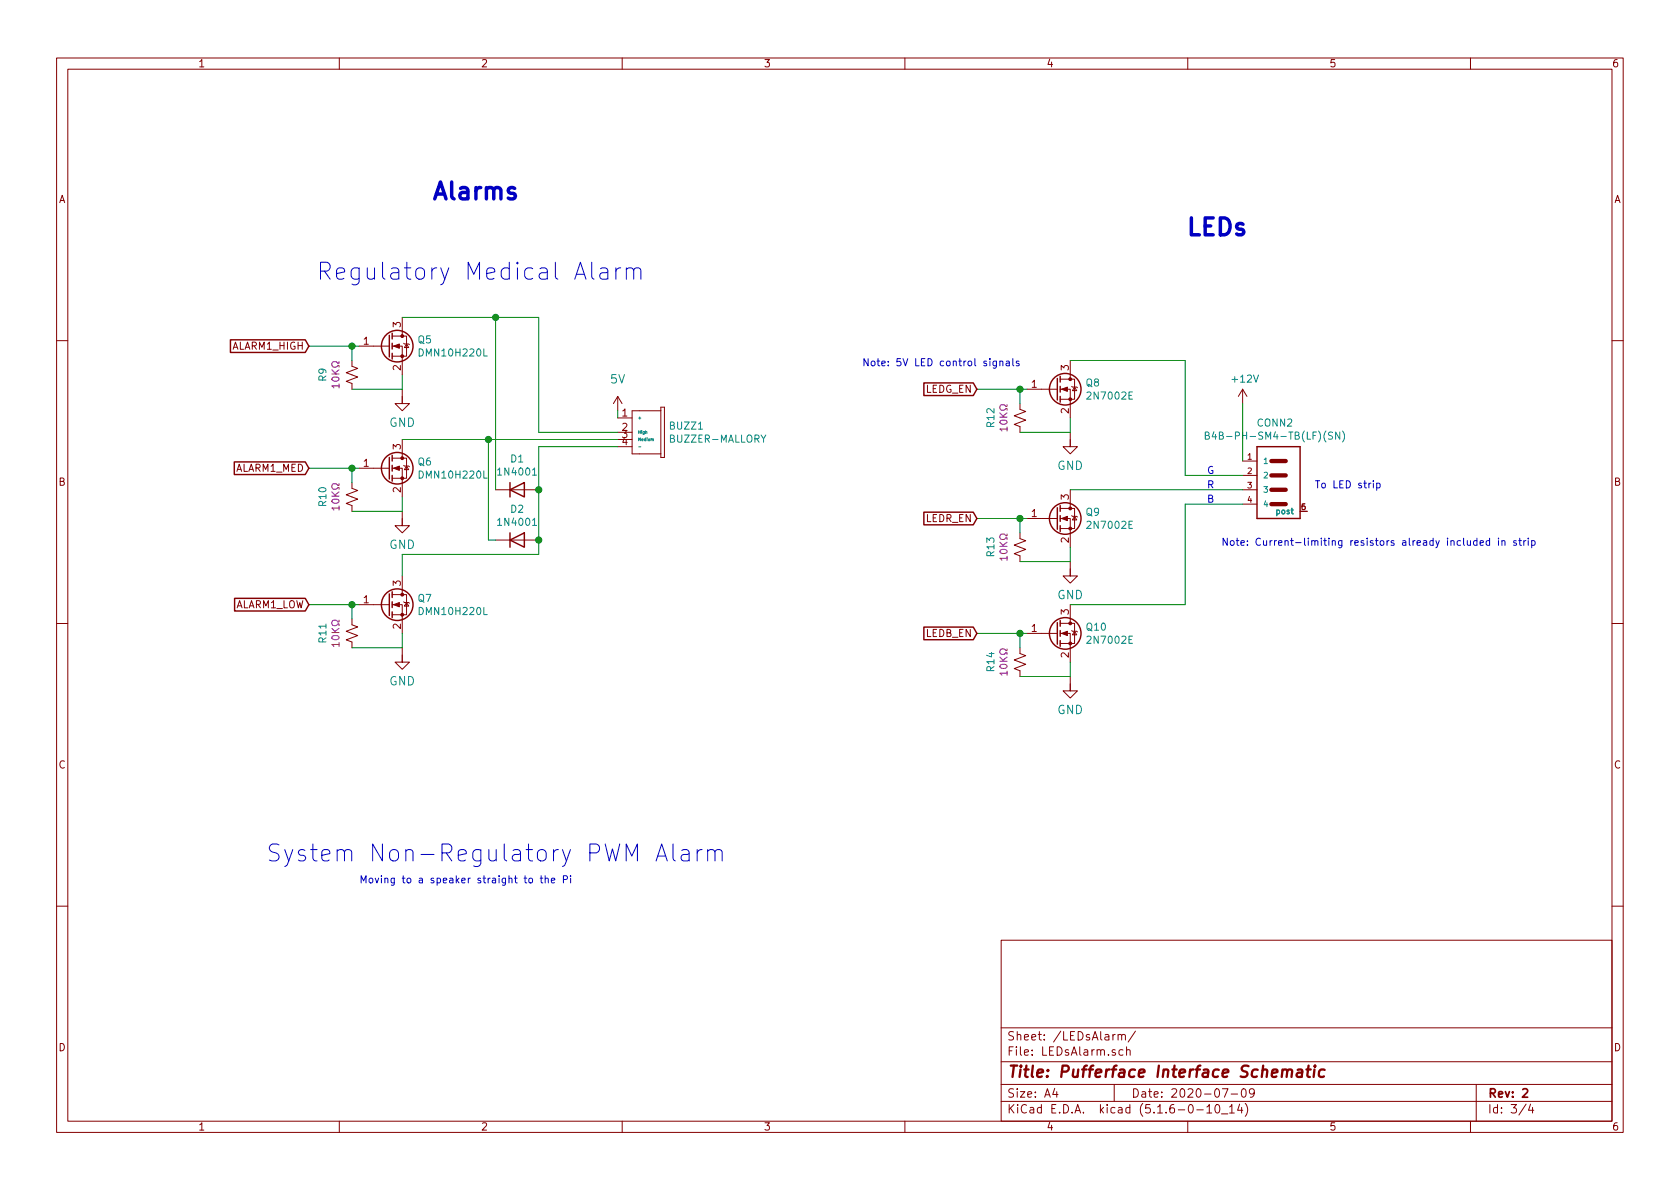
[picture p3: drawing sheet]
EESchema Schematic File Version 4
EELAYER 30 0
EELAYER END
$Descr A4 11693 8268
encoding utf-8
Sheet 3 4
Title "Pufferface Interface Schematic"
Date "2020-07-09"
Rev "2"
Comp ""
Comment1 ""
Comment2 ""
Comment3 ""
Comment4 ""
$EndDescr
Wire Wire Line
	4300 2850 4300 2900
$Comp
L Pufferfish:5V #SUPPLY08
U 1 1
P 4300 2850
F 0 "#SUPPLY08" H 4300 2850 50  0001 C CNN
F 1 "5V" H 4300 3072 59  0000 C CNN
F 2 "" H 4300 2850 50  0001 C CNN
F 3 "" H 4300 2850 50  0001 C CNN
	1    4300 2850
	1    0    0    -1  
$EndComp
Wire Wire Line
	4300 3100 3750 3100
Text GLabel 2150 3250 0    50   Input ~ 0
ALARM1_MED
Connection ~ 2450 3250
Wire Wire Line
	2450 3250 2500 3250
Wire Wire Line
	2150 3250 2450 3250
$Comp
L Pufferfish:GND #GND?
U 1 1
P 2800 3650
AR Path="/5EE93EE8" Ref="#GND?"  Part="1" 
AR Path="/5EE41C08/5EE93EE8" Ref="#GND?"  Part="1" 
AR Path="/5F073FE9/5EE93EE8" Ref="#GND06"  Part="1" 
F 0 "#GND06" H 2800 3650 50  0001 C CNN
F 1 "GND" H 2800 3520 59  0000 C CNN
F 2 "" H 2800 3650 50  0001 C CNN
F 3 "" H 2800 3650 50  0001 C CNN
	1    2800 3650
	1    0    0    -1  
$EndComp
$Comp
L Pufferfish:RES_SMD_0805 R?
U 1 1
P 2450 3450
AR Path="/5EE93EF5" Ref="R?"  Part="1" 
AR Path="/5EE41C08/5EE93EF5" Ref="R?"  Part="1" 
AR Path="/5F073FE9/5EE93EF5" Ref="R10"  Part="1" 
F 0 "R10" V 2245 3450 50  0000 C CNN
F 1 "RES_SMD_0805" H 2530 3260 50  0001 L CNN
F 2 "Pufferfish:RES_SMD_0805" H 2650 3050 50  0001 C CNN
F 3 "~" H 2450 3450 50  0001 C CNN
F 4 "?%" H 2600 3350 50  0001 C CNN "Tolerance"
F 5 "10KΩ" V 2336 3450 50  0000 C CNN "Resistance"
	1    2450 3450
	1    0    0    -1  
$EndComp
Wire Wire Line
	2450 3550 2800 3550
Wire Wire Line
	2450 3250 2450 3350
Wire Wire Line
	2450 4200 2450 4300
Wire Wire Line
	2450 4500 2800 4500
$Comp
L Pufferfish:RES_SMD_0805 R?
U 1 1
P 2450 4400
AR Path="/5EE5B711" Ref="R?"  Part="1" 
AR Path="/5EE41C08/5EE5B711" Ref="R?"  Part="1" 
AR Path="/5F073FE9/5EE5B711" Ref="R11"  Part="1" 
F 0 "R11" V 2245 4400 50  0000 C CNN
F 1 "RES_SMD_0805" H 2530 4210 50  0001 L CNN
F 2 "Pufferfish:RES_SMD_0805" H 2650 4000 50  0001 C CNN
F 3 "~" H 2450 4400 50  0001 C CNN
F 4 "?%" H 2600 4300 50  0001 C CNN "Tolerance"
F 5 "10KΩ" V 2336 4400 50  0000 C CNN "Resistance"
	1    2450 4400
	1    0    0    -1  
$EndComp
$Comp
L Pufferfish:GND #GND?
U 1 1
P 2800 4600
AR Path="/5EE5B705" Ref="#GND?"  Part="1" 
AR Path="/5EE41C08/5EE5B705" Ref="#GND?"  Part="1" 
AR Path="/5F073FE9/5EE5B705" Ref="#GND07"  Part="1" 
F 0 "#GND07" H 2800 4600 50  0001 C CNN
F 1 "GND" H 2800 4470 59  0000 C CNN
F 2 "" H 2800 4600 50  0001 C CNN
F 3 "" H 2800 4600 50  0001 C CNN
	1    2800 4600
	1    0    0    -1  
$EndComp
Wire Wire Line
	2150 4200 2450 4200
Wire Wire Line
	2450 4200 2500 4200
Connection ~ 2450 4200
Text GLabel 2150 4200 0    50   Input ~ 0
ALARM1_LOW
Wire Wire Line
	2800 3850 2800 4000
Text GLabel 2150 2400 0    50   Input ~ 0
ALARM1_HIGH
Connection ~ 2450 2400
Wire Wire Line
	2450 2400 2500 2400
Wire Wire Line
	2150 2400 2450 2400
$Comp
L Pufferfish:GND #GND?
U 1 1
P 2800 2800
AR Path="/5EEAC69F" Ref="#GND?"  Part="1" 
AR Path="/5EE41C08/5EEAC69F" Ref="#GND?"  Part="1" 
AR Path="/5F073FE9/5EEAC69F" Ref="#GND05"  Part="1" 
F 0 "#GND05" H 2800 2800 50  0001 C CNN
F 1 "GND" H 2800 2670 59  0000 C CNN
F 2 "" H 2800 2800 50  0001 C CNN
F 3 "" H 2800 2800 50  0001 C CNN
	1    2800 2800
	1    0    0    -1  
$EndComp
$Comp
L Pufferfish:RES_SMD_0805 R?
U 1 1
P 2450 2600
AR Path="/5EEAC6AC" Ref="R?"  Part="1" 
AR Path="/5EE41C08/5EEAC6AC" Ref="R?"  Part="1" 
AR Path="/5F073FE9/5EEAC6AC" Ref="R9"  Part="1" 
F 0 "R9" V 2245 2600 50  0000 C CNN
F 1 "RES_SMD_0805" H 2530 2410 50  0001 L CNN
F 2 "Pufferfish:RES_SMD_0805" H 2650 2200 50  0001 C CNN
F 3 "~" H 2450 2600 50  0001 C CNN
F 4 "?%" H 2600 2500 50  0001 C CNN "Tolerance"
F 5 "10KΩ" V 2336 2600 50  0000 C CNN "Resistance"
	1    2450 2600
	1    0    0    -1  
$EndComp
Wire Wire Line
	2450 2400 2450 2500
Wire Wire Line
	3750 3000 4300 3000
Wire Wire Line
	3750 2200 3750 3000
Wire Wire Line
	3450 3400 3450 2200
Wire Wire Line
	3450 2200 3750 2200
Wire Wire Line
	3400 3050 3400 3750
Wire Wire Line
	3400 3750 3450 3750
Wire Wire Line
	2800 3050 3400 3050
Connection ~ 3400 3050
Wire Wire Line
	3400 3050 4300 3050
Wire Wire Line
	2800 3850 3750 3850
Wire Wire Line
	2800 2200 3450 2200
Connection ~ 3450 2200
Text Notes 8250 1650 0    118  ~ 24
LEDs
Text Notes 3000 1400 0    118  ~ 24
Alarms
Text Notes 2200 1950 0    118  ~ 0
Regulatory Medical Alarm
Text Notes 1850 6000 0    118  ~ 0
System Non-Regulatory PWM Alarm
$Comp
L Transistor_FET:DMN10H220L Q6
U 1 1
P 2700 3250
F 0 "Q6" H 2904 3296 50  0000 L CNN
F 1 "DMN10H220L" H 2904 3205 50  0000 L CNN
F 2 "Package_TO_SOT_SMD:SOT-23" H 2900 3175 50  0001 L CIN
F 3 "http://www.diodes.com/assets/Datasheets/DMN10H220L.pdf" H 2700 3250 50  0001 L CNN
	1    2700 3250
	1    0    0    -1  
$EndComp
$Comp
L Transistor_FET:DMN10H220L Q5
U 1 1
P 2700 2400
F 0 "Q5" H 2904 2446 50  0000 L CNN
F 1 "DMN10H220L" H 2904 2355 50  0000 L CNN
F 2 "Package_TO_SOT_SMD:SOT-23" H 2900 2325 50  0001 L CIN
F 3 "http://www.diodes.com/assets/Datasheets/DMN10H220L.pdf" H 2700 2400 50  0001 L CNN
	1    2700 2400
	1    0    0    -1  
$EndComp
$Comp
L Transistor_FET:DMN10H220L Q7
U 1 1
P 2700 4200
F 0 "Q7" H 2904 4246 50  0000 L CNN
F 1 "DMN10H220L" H 2904 4155 50  0000 L CNN
F 2 "Package_TO_SOT_SMD:SOT-23" H 2900 4125 50  0001 L CIN
F 3 "http://www.diodes.com/assets/Datasheets/DMN10H220L.pdf" H 2700 4200 50  0001 L CNN
	1    2700 4200
	1    0    0    -1  
$EndComp
$Comp
L Diode:1N4001 D2
U 1 1
P 3600 3750
F 0 "D2" H 3600 3967 50  0000 C CNN
F 1 "1N4001" H 3600 3876 50  0000 C CNN
F 2 "Diode_THT:D_DO-41_SOD81_P10.16mm_Horizontal" H 3600 3575 50  0001 C CNN
F 3 "http://www.vishay.com/docs/88503/1n4001.pdf" H 3600 3750 50  0001 C CNN
	1    3600 3750
	1    0    0    -1  
$EndComp
Wire Wire Line
	3750 3100 3750 3400
$Comp
L Diode:1N4001 D1
U 1 1
P 3600 3400
F 0 "D1" H 3600 3617 50  0000 C CNN
F 1 "1N4001" H 3600 3526 50  0000 C CNN
F 2 "Diode_THT:D_DO-41_SOD81_P10.16mm_Horizontal" H 3600 3225 50  0001 C CNN
F 3 "http://www.vishay.com/docs/88503/1n4001.pdf" H 3600 3400 50  0001 C CNN
	1    3600 3400
	1    0    0    -1  
$EndComp
Connection ~ 3750 3400
Wire Wire Line
	3750 3400 3750 3750
Connection ~ 3750 3750
Wire Wire Line
	3750 3750 3750 3850
Text GLabel 6800 3600 0    50   Input ~ 0
LEDR_EN
Wire Wire Line
	7100 3600 7100 3700
Wire Wire Line
	6800 3600 7100 3600
Wire Wire Line
	7100 3600 7150 3600
Connection ~ 7100 3600
$Comp
L Transistor_FET:2N7002E Q9
U 1 1
P 7350 3600
F 0 "Q9" H 7554 3646 50  0000 L CNN
F 1 "2N7002E" H 7554 3555 50  0000 L CNN
F 2 "Package_TO_SOT_SMD:SOT-23" H 7550 3525 50  0001 L CIN
F 3 "http://www.diodes.com/assets/Datasheets/ds30376.pdf" H 7350 3600 50  0001 L CNN
	1    7350 3600
	1    0    0    -1  
$EndComp
Text GLabel 6800 2700 0    50   Input ~ 0
LEDG_EN
Wire Wire Line
	7100 2700 7100 2800
Wire Wire Line
	6800 2700 7100 2700
Wire Wire Line
	7100 2700 7150 2700
Connection ~ 7100 2700
$Comp
L Transistor_FET:2N7002E Q8
U 1 1
P 7350 2700
F 0 "Q8" H 7554 2746 50  0000 L CNN
F 1 "2N7002E" H 7554 2655 50  0000 L CNN
F 2 "Package_TO_SOT_SMD:SOT-23" H 7550 2625 50  0001 L CIN
F 3 "http://www.diodes.com/assets/Datasheets/ds30376.pdf" H 7350 2700 50  0001 L CNN
	1    7350 2700
	1    0    0    -1  
$EndComp
Text GLabel 6800 4400 0    50   Input ~ 0
LEDB_EN
Wire Wire Line
	7100 4400 7100 4500
$Comp
L Pufferfish:RES_SMD_0805 R?
U 1 1
P 7100 4600
AR Path="/5EF24A20" Ref="R?"  Part="1" 
AR Path="/5EE41C08/5EF24A20" Ref="R?"  Part="1" 
AR Path="/5F073FE9/5EF24A20" Ref="R14"  Part="1" 
F 0 "R14" V 6895 4600 50  0000 C CNN
F 1 "RES_SMD_0805" H 7180 4410 50  0001 L CNN
F 2 "Pufferfish:RES_SMD_0805" H 7300 4200 50  0001 C CNN
F 3 "~" H 7100 4600 50  0001 C CNN
F 4 "?%" H 7250 4500 50  0001 C CNN "Tolerance"
F 5 "10KΩ" V 6986 4600 50  0000 C CNN "Resistance"
	1    7100 4600
	1    0    0    -1  
$EndComp
Wire Wire Line
	6800 4400 7100 4400
Wire Wire Line
	7100 4400 7150 4400
Connection ~ 7100 4400
Text Notes 8400 3300 0    50   ~ 0
G
Text Notes 8400 3400 0    50   ~ 0
R
Text Notes 8400 3500 0    50   ~ 0
B
$Comp
L Controller_Library:B4B-PH-SM4-TB(LF)(SN) CONN2
U 1 1
P 8850 3350
F 0 "CONN2" H 8875 3767 50  0000 C CNN
F 1 "B4B-PH-SM4-TB(LF)(SN)" H 8875 3676 50  0000 C CNN
F 2 "Pufferfish:JST_B4B-PH-SM4-TB" H 9250 3350 50  0001 L BNN
F 3 "JST" H 8850 3350 50  0001 L BNN
F 4 "JST Sales America Inc." H 9650 3250 50  0001 C CNN "Manufacturer"
	1    8850 3350
	1    0    0    -1  
$EndComp
Wire Wire Line
	8250 3300 8650 3300
Wire Wire Line
	8250 2500 8250 3300
Wire Wire Line
	8650 3500 8250 3500
Wire Wire Line
	8250 3500 8250 4200
Wire Wire Line
	7450 4200 8250 4200
Wire Wire Line
	7450 3400 8650 3400
Wire Wire Line
	7450 2500 8250 2500
Text Notes 8500 3800 0    50   ~ 0
Note: Current-limiting resistors already included in strip
Text Notes 9150 3400 0    50   ~ 0
To LED strip
Wire Wire Line
	8650 2800 8650 3200
$Comp
L Pufferfish:BUZZER-MALLORY BUZZ1
U 1 1
P 4700 3000
F 0 "BUZZ1" V 4654 2953 50  0000 L CNN
F 1 "BUZZER-MALLORY" V 4745 2953 50  0000 L CNN
F 2 "Pufferfish:Buzzer-MSS5MMG" H 4700 3000 50  0001 C CNN
F 3 "https://www.mspindy.com/Specifications/MSS5MMG.pdf" H 4700 3000 50  0001 C CNN
	1    4700 3000
	0    1    1    0   
$EndComp
$Comp
L Transistor_FET:2N7002E Q10
U 1 1
P 7350 4400
F 0 "Q10" H 7554 4446 50  0000 L CNN
F 1 "2N7002E" H 7554 4355 50  0000 L CNN
F 2 "Package_TO_SOT_SMD:SOT-23" H 7550 4325 50  0001 L CIN
F 3 "http://www.diodes.com/assets/Datasheets/ds30376.pdf" H 7350 4400 50  0001 L CNN
	1    7350 4400
	1    0    0    -1  
$EndComp
$Comp
L Pufferfish:GND #GND?
U 1 1
P 7450 4800
AR Path="/5EF24A2B" Ref="#GND?"  Part="1" 
AR Path="/5EE41C08/5EF24A2B" Ref="#GND?"  Part="1" 
AR Path="/5F073FE9/5EF24A2B" Ref="#GND010"  Part="1" 
F 0 "#GND010" H 7450 4800 50  0001 C CNN
F 1 "GND" H 7450 4670 59  0000 C CNN
F 2 "" H 7450 4800 50  0001 C CNN
F 3 "" H 7450 4800 50  0001 C CNN
	1    7450 4800
	1    0    0    -1  
$EndComp
Wire Wire Line
	7100 4700 7450 4700
Wire Wire Line
	7450 4600 7450 4700
$Comp
L Pufferfish:RES_SMD_0805 R?
U 1 1
P 7100 3800
AR Path="/5F0DEB12" Ref="R?"  Part="1" 
AR Path="/5EE41C08/5F0DEB12" Ref="R?"  Part="1" 
AR Path="/5F073FE9/5F0DEB12" Ref="R13"  Part="1" 
F 0 "R13" V 6895 3800 50  0000 C CNN
F 1 "RES_SMD_0805" H 7180 3610 50  0001 L CNN
F 2 "Pufferfish:RES_SMD_0805" H 7300 3400 50  0001 C CNN
F 3 "~" H 7100 3800 50  0001 C CNN
F 4 "?%" H 7250 3700 50  0001 C CNN "Tolerance"
F 5 "10KΩ" V 6986 3800 50  0000 C CNN "Resistance"
	1    7100 3800
	1    0    0    -1  
$EndComp
$Comp
L Pufferfish:GND #GND?
U 1 1
P 7450 4000
AR Path="/5F0DEB18" Ref="#GND?"  Part="1" 
AR Path="/5EE41C08/5F0DEB18" Ref="#GND?"  Part="1" 
AR Path="/5F073FE9/5F0DEB18" Ref="#GND09"  Part="1" 
F 0 "#GND09" H 7450 4000 50  0001 C CNN
F 1 "GND" H 7450 3870 59  0000 C CNN
F 2 "" H 7450 4000 50  0001 C CNN
F 3 "" H 7450 4000 50  0001 C CNN
	1    7450 4000
	1    0    0    -1  
$EndComp
Wire Wire Line
	7100 3900 7450 3900
Wire Wire Line
	7450 3800 7450 3900
$Comp
L Pufferfish:RES_SMD_0805 R?
U 1 1
P 7100 2900
AR Path="/5F0E1E1E" Ref="R?"  Part="1" 
AR Path="/5EE41C08/5F0E1E1E" Ref="R?"  Part="1" 
AR Path="/5F073FE9/5F0E1E1E" Ref="R12"  Part="1" 
F 0 "R12" V 6895 2900 50  0000 C CNN
F 1 "RES_SMD_0805" H 7180 2710 50  0001 L CNN
F 2 "Pufferfish:RES_SMD_0805" H 7300 2500 50  0001 C CNN
F 3 "~" H 7100 2900 50  0001 C CNN
F 4 "?%" H 7250 2800 50  0001 C CNN "Tolerance"
F 5 "10KΩ" V 6986 2900 50  0000 C CNN "Resistance"
	1    7100 2900
	1    0    0    -1  
$EndComp
$Comp
L Pufferfish:GND #GND?
U 1 1
P 7450 3100
AR Path="/5F0E1E24" Ref="#GND?"  Part="1" 
AR Path="/5EE41C08/5F0E1E24" Ref="#GND?"  Part="1" 
AR Path="/5F073FE9/5F0E1E24" Ref="#GND08"  Part="1" 
F 0 "#GND08" H 7450 3100 50  0001 C CNN
F 1 "GND" H 7450 2970 59  0000 C CNN
F 2 "" H 7450 3100 50  0001 C CNN
F 3 "" H 7450 3100 50  0001 C CNN
	1    7450 3100
	1    0    0    -1  
$EndComp
Wire Wire Line
	7100 3000 7450 3000
Wire Wire Line
	7450 2900 7450 3000
Wire Wire Line
	2450 2700 2800 2700
Wire Wire Line
	2800 2600 2800 2700
Wire Wire Line
	2800 3450 2800 3550
Wire Wire Line
	2800 4400 2800 4500
$Comp
L power:+12V #PWR05
U 1 1
P 8650 2800
F 0 "#PWR05" H 8650 2650 50  0001 C CNN
F 1 "+12V" H 8665 2973 50  0000 C CNN
F 2 "" H 8650 2800 50  0001 C CNN
F 3 "" H 8650 2800 50  0001 C CNN
	1    8650 2800
	1    0    0    -1  
$EndComp
Text Notes 2500 6150 0    50   ~ 0
Moving to a speaker straight to the Pi
Text Notes 6000 2550 0    50   ~ 0
Note: 5V LED control signals
$EndSCHEMATC
